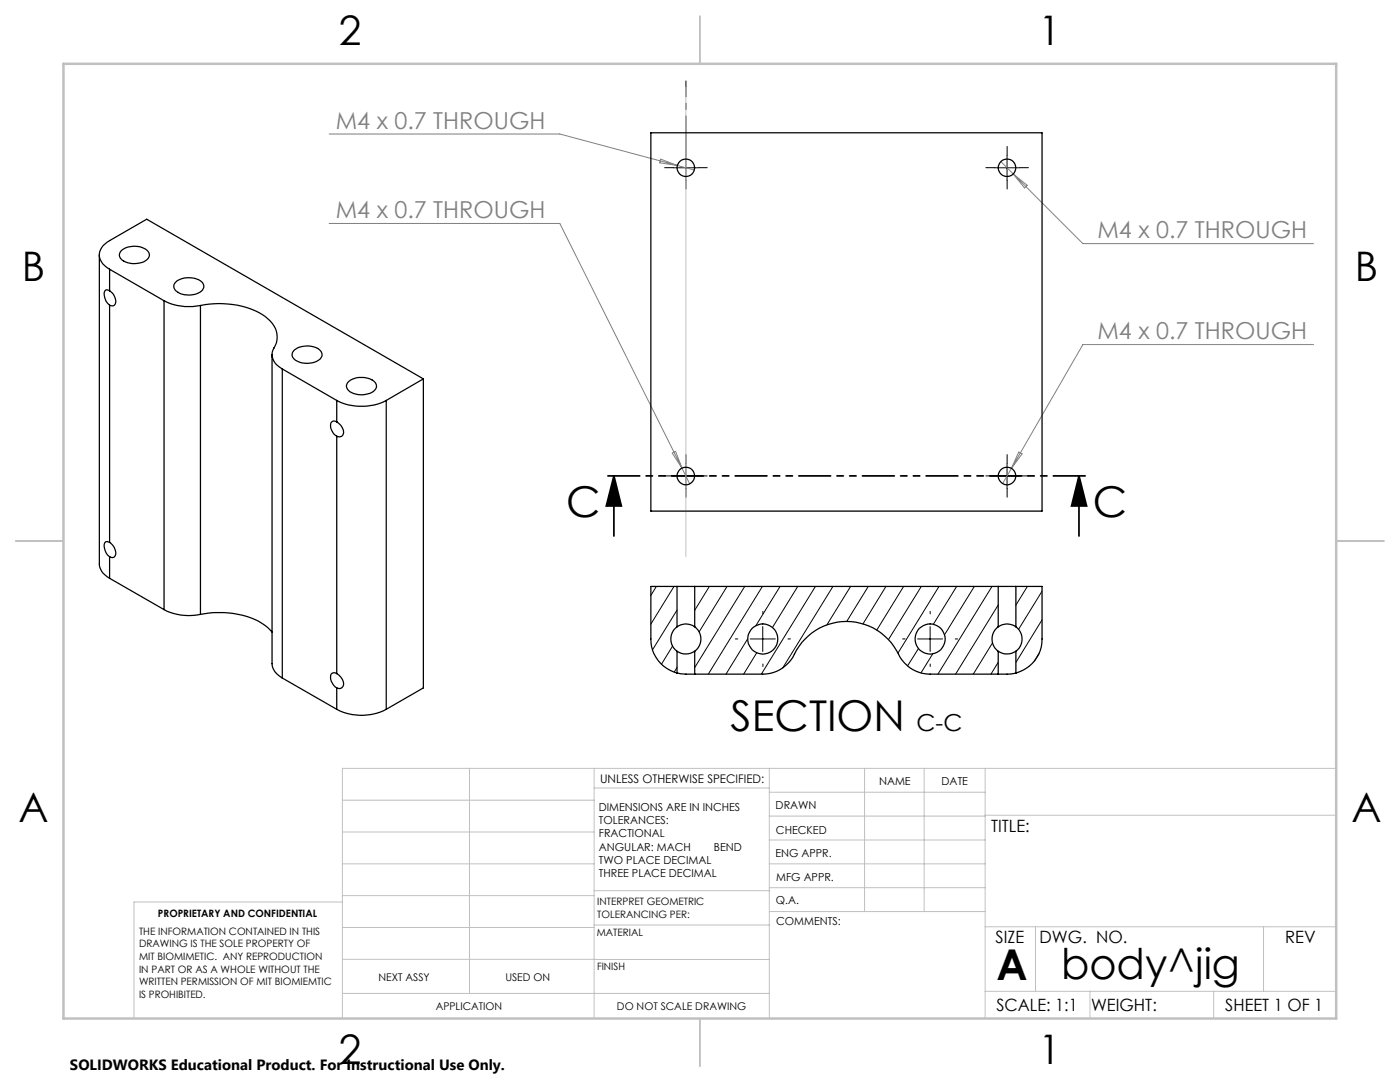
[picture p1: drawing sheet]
<svg xmlns="http://www.w3.org/2000/svg" width="279mm" height="216mm" viewBox="0 0 279 216" stroke-linecap="round" stroke-linejoin="round" font-family="sans-serif">
<path d="M122.5 95l1.5 6h-3zM122.5 95v12M215.3 95l1.6 6h-3zM215.3 95v12" fill="none" stroke="#000" stroke-width=".35"/>
<g fill="none" stroke="#000" stroke-width=".2" stroke-dasharray="15.2 1.3 1.3 1.3">
<path d="M134.4 33.5h-1.8M136.9 36v1.7M139.4 33.5h1.7M198.5 33.5h-1.8M201 31v-1.8M201 36v1.7M203.5 33.5h1.7M134.4 95h-1.8M136.9 92.5v-1.8M136.9 97.5v1.7M139.4 95h1.7M198.5 95h-1.8"/>
<path d="M201 92.5v-1.8M201 97.5v1.7M203.5 95h1.7M147.3 127.5h-.5M152.3 122.5v-.5M152.3 132.5v.5M157.3 127.5h.5M180.6 127.5h-.5M185.6 122.5v-.5M185.6 132.5v.5M190.6 127.5h.5"/>
</g>
<path d="M136.9 31v-14.8" fill="none" stroke="#000" stroke-width=".2" stroke-dasharray="15.2 1.3 1.3 1.3" stroke-dashoffset="7.4"/>
<g fill="none" stroke="#000" stroke-width=".2">
<path d="M134.4 33.5h5M136.9 31v5M198.5 33.5h5M201 31v5M134.4 95h5M136.9 92.5v5M198.5 95h5M201 92.5v5M131 117l-1.1 1.8M134.5 117l-4.6 7.5M141.6 117l-3 4.8M145.1 117l-5.6 9.1"/>
<path d="M148.6 117l-10 16.2M152.2 117l-10.8 17.5M155.7 117l-4.9 7.8M159.2 117l-5 8.2M162.7 117l-10.8 17.5M166.2 117l-10 16.3M169.8 117l-4.8 7.7M173.3 117l-4.3 7M176.8 117l-4.6 7.5M180.3 117l-5.3 8.7M183.9 117l-6.6 10.6M187.4 117l-8.2 13.3"/>
<path d="M190.9 117l-4.6 7.6M194.5 117l-6 9.7M198 117l-10.8 17.5M205 117l-2.3 3.8M208 118l-4.7 7.6M134.2 128.9l-2.2 3.6M135.1 121.7l-4.9 8M135.1 133.2l-.6 .9M149.2 127.5l-4.3 7M149.7 127.5h5M151 130.2l-2.6 4.3M152.2 125v5"/>
<path d="M183.1 127.5h5M183.3 129.4l-2.2 3.5M185.6 125v5M186.2 130.5l-2.4 3.8M198.1 128.3l-3.9 6.2M199.2 120.7l-8.5 13.8M199.2 132.2l-1.4 2.3M207.4 130.4l-1 1.5M208 123.7l-5.3 8.5"/>
</g>
<path d="M217.4 95h-96.9" fill="none" stroke="#000" stroke-width=".35" stroke-dasharray="6.3 1.3 1.3 1.3 1.3 1.3" stroke-dashoffset="-.8"/>
<g fill="none" stroke="#c0c0c0" stroke-width=".2">
<path d="M136.9 17.4v93.7M68.3 159.7h50.3M93.7 153.3v44.9M118.6 153.3v49.9M118.6 157.2h34.9M153.5 153.3v49.9M153.5 158.1h43.1M172.5 153.3v28.6M184.4 153.3v28.6M196.6 153.3v49.9M266.7 153.3h-198.4v49.9M68.3 178.7h50.3"/>
<path d="M68.3 172.4h50.3M68.3 166h50.3M68.3 180h-41.6v23.2M118.6 177.7h35M153.5 167.6h43.1M153.5 162.8h43.1M153.5 172.4h43.1M153.5 177.1h43.1M196.6 162.7h70.1M68.3 198.2h85.2M68.3 191.4l85.2 .1M68.3 185.1h50.3"/>
<path d="M118.6 184.6h35M153.6 181.9h43M196.6 197.8h70.1M196.6 184.9h70.1M206.7 184.9v12.9M217.5 197.8v5.4M242.2 197.8v5.4M252.2 184.9v12.9"/>
</g>
<path d="M139.7 3.2v9.5M3.1 107.9h9.6M266.7 107.9h9.5M139.7 203.2v9.6" fill="none" stroke="#c0c0c0" stroke-width=".25"/>
<path d="M12.7 12.7h254v190.5h-254z" fill="none" stroke="#c0c0c0" stroke-width=".5"/>
<path d="M65.7 26.7h46l23.5 6.3M131.8 31.7l3.4 1.3-3.5-.5zM135.2 33l3.4 .9M199.7 32.2l16.4 16.4h46M202.2 34.7l2.8 2.3-.5 .5zM65.7 44.6h46l24.4 48.8M262.1 68.8h-46l-14.2 24.7M134.2 90.4l.6-.3 1.3 3.3zM136.1 93.4l1.6 3.2M201.9 93.5l-1.8 3M203.3 90.2l.7 .4-2.1 2.9z" fill="none" stroke="#808080" stroke-width=".2"/>
<path d="M215.3 95l1.6 6h-3zM122.5 95l1.5 6h-3z" fill="#000"/>
<g fill="none" stroke="#000" stroke-width=".25">
<path d="M129.9 26.5h78.1v75.5h-78.1zM19.8 50.9v61.6a3.4 3.4 0 0 0 2.1 2.9M21.9 53.7a3.3 3.3 0 0 1-2-3.5l.7-1.2 .8-.7 7.9-4.6 55.2 31.9M21.9 58a2.34 2.34 0 0 1 1 2.8 .71 .71 0 0 1-1 .1M21.9 58l-.6-.2-.2 .1a2.33 2.33 0 0 0 .8 3M21.9 53.7l10.8 6.3M21.9 53.7v4.3M24.2 50a4.2 4.2 0 0 1 5.4 .2 1.37 1.37 0 0 1-.9 2 4.1 4.1 0 0 1-4.7-.8 1.1 1.1 0 0 1 .2-1.4zM35.1 56.3a4.2 4.2 0 0 1 5.4 .2 1.37 1.37 0 0 1-1 2 4 4 0 0 1-4.7-.9 1.05 1.05 0 0 1 .3-1.3zM21.9 60.9v47.3M32.7 60a11.3 11.3 0 0 0 7.3 1M32.7 60v61.6"/>
<path d="M40 61a17.4 17.4 0 0 1 12.9 2.1 4.7 4.7 0 0 1 2.1 5.8 2.86 2.86 0 0 0 .8 4.4l.5 .3M40 61v61.6M54.3 70.8v61.6a3.5 3.5 0 0 0 2 2.9M56.3 73.6l10.9 6.3M56.3 73.6v61.7M58.8 69.8a4.1 4.1 0 0 1 5.3 .4 1.49 1.49 0 0 1-1.2 2 3.8 3.8 0 0 1-4.6-1l.1-.9zM67.2 79.9a11 11 0 0 0 9.9 0M67.2 79.9v4.3M69.4 76.3a4.2 4.2 0 0 1 5.4 0 1.26 1.26 0 0 1-.6 2 4.2 4.2 0 0 1-4.8-.6 1.07 1.07 0 0 1 0-1.4zM77.1 79.9v61.6M84.5 75.6l-7.4 4.3M84.5 75.6v61.7l-7.4 4.2"/>
<path d="M67.2 84.2a2.3 2.3 0 0 1 1.2 2.6 .9 .9 0 0 1-1.2 .2M67.2 84.2a.79 .79 0 0 0-.9 0 .79 .79 0 0 0-.3 .9l.5 1.3 .7 .6M67.2 87v47.4M21.9 108.2a2.38 2.38 0 0 1 1 2.8 .71 .71 0 0 1-1 .1M21.9 108.2a.65 .65 0 0 0-1 .1 2.74 2.74 0 0 0 1 2.8M21.9 111.1v4.3M21.9 115.4l10.8 6.2M135.1 117h3.5M135.1 117h-5.2v10.5a7 7 0 0 0 5.2 6.8M135.1 117v8.1M138.6 117v8.1M138.6 117h60.6"/>
<path d="M199.2 117h3.5M199.2 117v8.1M202.7 117h5.3v10.5a7 7 0 0 1-5.3 6.8M202.7 117v8.1M32.7 121.6a10.7 10.7 0 0 0 7.3 1M40 122.6a17.2 17.2 0 0 1 12.9 2.2l1.4 1.3M56.3 135.3l10.9 6.2M67.2 134.4a2.23 2.23 0 0 1 1.2 2.6 .87 .87 0 0 1-1.2 .3M67.2 134.4a.77 .77 0 0 0-.9 0 .77 .77 0 0 0-.3 .9l.1 .6 .4 .7 .7 .7M67.2 137.3v4.2M135.1 125.1a3 3 0 0 1 3.5 0M135.1 134.3l1.8 .2h1.7"/>
<path d="M135.1 130a3.2 3.2 0 0 0 3.5 0M135.1 125.1a3.1 3.1 0 0 0 0 4.9M135.1 130v4.3M138.6 134.5h13.6a7.2 7.2 0 0 0 6.8-4.8 11.6 11.6 0 0 1 10.7-5.7 11.6 11.6 0 0 1 9.9 7.2 7 7 0 0 0 6 3.3h13.6M138.6 125.1a3.1 3.1 0 0 1 0 4.9M138.6 130v4.5M199.2 125.1a3 3 0 0 1 3.5 0M199.2 130a3.2 3.2 0 0 0 3.5 0M199.2 125.1a3.1 3.1 0 0 0 0 4.9M199.2 130v4.5M202.7 134.3l-1.5 .2h-2M202.7 125.1a3.1 3.1 0 0 1 0 4.9"/>
<path d="M202.7 130v4.3M67.2 141.5a10.7 10.7 0 0 0 9.9 0"/>
<circle cx="136.9" cy="33.5" r="1.76"/>
<circle cx="201" cy="33.5" r="1.76"/>
<circle cx="136.9" cy="95" r="1.76"/>
<circle cx="201" cy="95" r="1.76"/>
<circle cx="152.2" cy="127.5" r="3"/>
<circle cx="185.6" cy="127.5" r="3"/>
</g>
<g font-size="8.5">
<text x="113" y="103.1">C</text>
<text x="218.1" y="103.1">C</text>
<text x="145.8" y="145.8">SECTION</text>
<text x="198.9" y="195.5">A</text>
<text x="211.8" y="195.4">body^jig</text>
</g>
<g font-size="8.1">
<text x="67.6" y="8.9">2</text>
<text x="207.3" y="8.9">1</text>
<text x="4.4" y="56.2">B</text>
<text x="270.4" y="56.2">B</text>
<text x="3.7" y="164.1">A</text>
<text x="269.7" y="164.1">A</text>
<text x="67.6" y="212.4">2</text>
<text x="207.3" y="212.4">1</text>
</g>
<g font-size="4.7" fill="#808080">
<text x="67" y="25.7">M4 x 0.7 THROUGH</text>
<text x="67" y="43.6">M4 x 0.7 THROUGH</text>
<text x="219" y="47.6">M4 x 0.7 THROUGH</text>
<text x="219" y="67.7">M4 x 0.7 THROUGH</text>
</g>
<text font-size="4.7" x="182.9" y="145.8">C-C</text>
<g font-size="3.4">
<text x="197.8" y="166">TITLE:</text>
<text x="198.7" y="188.1">SIZE</text>
<text x="207.5" y="188.1">DWG. NO.</text>
<text x="256.5" y="188.2">REV</text>
<text x="198.8" y="201.7">SCALE: 1:1</text>
<text x="217.7" y="201.8">WEIGHT:</text>
<text x="244.5" y="201.7">SHEET 1 OF 1</text>
</g>
<text font-size="3" x="14" y="213.5">SOLIDWORKS Educational Product. For Instructional Use Only.</text>
<text font-size="2.4" x="119.8" y="156.2">UNLESS OTHERWISE SPECIFIED:</text>
<g font-size="2.2">
<text x="119.5" y="161.8">DIMENSIONS ARE IN INCHES</text>
<text x="154.8" y="161.4">DRAWN</text>
<text x="175.4" y="156.6">NAME</text>
<text x="187.9" y="156.7">DATE</text>
<text x="119.5" y="164.4">TOLERANCES:</text>
<text x="119.5" y="167.1">FRACTIONAL</text>
<text x="154.9" y="166.3">CHECKED</text>
<text x="119.5" y="169.7">ANGULAR: MACH</text>
<text x="119.5" y="172.4">TWO PLACE DECIMAL</text>
<text x="142.5" y="169.7">BEND</text>
<text x="154.8" y="171">ENG APPR.</text>
<text x="119.5" y="175">THREE PLACE DECIMAL</text>
<text x="154.9" y="175.7">MFG APPR.</text>
<text x="154.9" y="180.4">Q.A.</text>
<text x="154.9" y="184.6">COMMENTS:</text>
</g>
<g font-size="2.1">
<text x="75.5" y="195.7">NEXT ASSY</text>
<text x="100.9" y="195.7">USED ON</text>
<text x="86.9" y="201.5">APPLICATION</text>
<text x="123.1" y="201.6">DO NOT SCALE DRAWING</text>
</g>
<g font-size="2">
<text x="31.5" y="182.9">PROPRIETARY AND CONFIDENTIAL</text>
<text x="119.2" y="180.6">INTERPRET GEOMETRIC</text>
<text x="119.2" y="183.1">TOLERANCING PER:</text>
<text x="27.8" y="186.5">THE INFORMATION CONTAINED IN THIS</text>
<text x="27.8" y="189">DRAWING IS THE SOLE PROPERTY OF</text>
<text x="27.8" y="191.6">MIT BIOMIMETIC. ANY REPRODUCTION</text>
<text x="119.1" y="186.7">MATERIAL</text>
<text x="27.8" y="194.1">IN PART OR AS A WHOLE WITHOUT THE</text>
<text x="27.8" y="196.6">WRITTEN PERMISSION OF MIT BIOMIEMTIC</text>
<text x="119.1" y="193.5">FINISH</text>
<text x="27.8" y="199.1">IS PROHIBITED.</text>
</g>
</svg>
